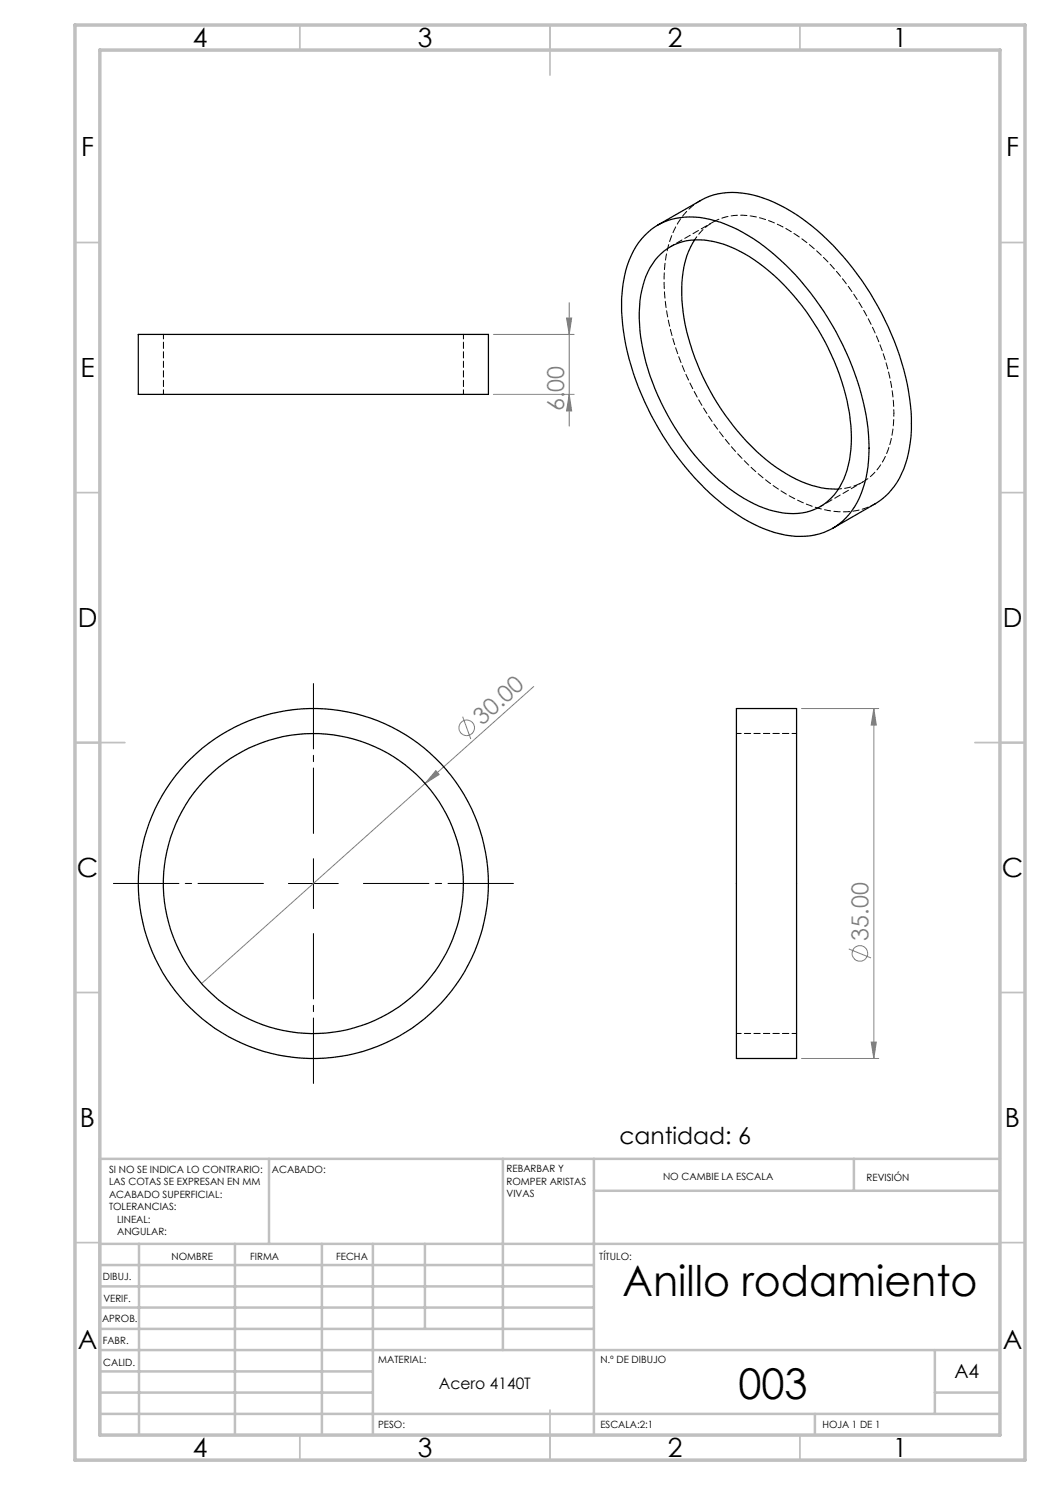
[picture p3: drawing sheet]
<svg xmlns="http://www.w3.org/2000/svg" width="210mm" height="297mm" viewBox="0 0 210 297" stroke-linecap="round" stroke-linejoin="round" font-family="sans-serif">
<g fill="none" stroke="#808080" stroke-width=".2">
<path d="M98.7 78.9h16.1M98.7 66.9h16.1M113.3 63.6h1l-.5 3.3zM113.8 78.9l.5 3.3h-1zM113.8 60.5v24.7M106.8 137.3l-66.5 59.4M87.2 154.1l.6 .8-2.8 1.8zM92.5 143.3l1.7 4.5M160.3 141.7h15.5M174.8 141.7l.5 3.3h-1.1zM174.8 141.7v70M169.8 189.8l4.4 1.8"/>
<path d="M160.3 211.7h15.5M174.2 208.4h1.1l-.5 3.3z"/>
<circle cx="93.4" cy="145.6" r="1.55"/>
<circle cx="172" cy="190.7" r="1.55"/>
</g>
<path d="M52.7 176.7h-30M62.7 166.7v-30M72.7 176.7h30M62.7 186.7v30" fill="none" stroke="#000" stroke-width=".2" stroke-dasharray="15.2 1.3 1.3 1.3" stroke-dashoffset="2.1"/>
<path d="M57.7 176.7h10M62.7 171.7v10" fill="none" stroke="#000" stroke-width=".2"/>
<g fill="none" stroke="#c0c0c0" stroke-width=".35">
<path d="M60 5v5M110 5v10M160 5v5M15 48.5h5M200 48.5h5M15 98.5h5M200 98.5h5M15 148.5h10M195 148.5h10M15 198.5h5M200 198.5h5M15 248.5h5"/>
<path d="M200 248.5h5M60 287v5M110 282v10M160 287v5"/>
</g>
<g fill="none" stroke="#c0c0c0" stroke-width=".5">
<path d="M53.8 231.8v17M100.6 231.8v38.2M118.8 231.8v55.2M118.8 238.2h81.2M170.8 231.8v6.4M200 231.8h-180v55.2M20 248.8h180M20 257.3h98.8M20 253h98.8M27.8 248.8v38.2M47 248.8v38.2M64.4 248.8v38.2"/>
<path d="M74.6 248.8v38.2M85 248.8v17M20 265.8h98.8M20 261.5h98.8M20 278.5h54.6M20 274.3h54.6M20 270h180M187 278.5h13M187 270v12.8M20 282.8h180M163 282.8v4.2"/>
</g>
<path d="M15 5h190v287h-190zM20 10h180v277h-180z" fill="none" stroke="#c0c0c0" stroke-width=".7"/>
<g fill="#808080">
<path d="M87.2 154.1l.6 .8-2.8 1.8z"/>
<path d="M113.8 78.9l.5 3.3h-1zM113.3 63.6h1l-.5 3.3z"/>
<path d="M174.8 141.7l.5 3.3h-1.1zM174.2 208.4h1.1l-.5 3.3z"/>
</g>
<g fill="none" stroke="#000" stroke-width=".25">
<path d="M128.9 47.1a12.8 12.8 0 0 1 12.1-3.4 31.4 31.4 0 0 1 15.1 8.3 57.3 57.3 0 0 1 17.5 33.7 24.7 24.7 0 0 1-2.7 15.6 12.6 12.6 0 0 1-12.7 5.9 29.5 29.5 0 0 1-15.1-7.6 57.3 57.3 0 0 1-18.4-33.3 26.6 26.6 0 0 1 2-16.1l1-1.7zM131.6 51.4a11.2 11.2 0 0 1 11.2-3.1 29.1 29.1 0 0 1 14 8.7 48.5 48.5 0 0 1 13.4 28.2 19.9 19.9 0 0 1-2.8 13 10.8 10.8 0 0 1-11.6 4.2 27 27 0 0 1-13-7.3 49.1 49.1 0 0 1-14.8-29 21.4 21.4 0 0 1 2-12.6zM131.6 45l8.5-4.9a14.7 14.7 0 0 1 12.5-.5 40 40 0 0 1 17 12.9 56.3 56.3 0 0 1 12.6 29.7 24.6 24.6 0 0 1-2.8 14.2l-1.7 2.3-1.3 1.2-9.9 5.8M138.9 48a19.5 19.5 0 0 0-2.5 12 48 48 0 0 0 13.9 29.3 28.6 28.6 0 0 0 14 8.3l3.4 .2M27.7 66.9h70v12h-70zM147.3 141.7h12v70h-12z"/>
<circle cx="62.7" cy="176.7" r="30"/>
<circle cx="62.7" cy="176.7" r="35"/>
</g>
<path d="M140.1 40.1a15.2 15.2 0 0 0-6.9 11.2 41.8 41.8 0 0 0 3.6 22.7 55 55 0 0 0 19.1 24 22.1 22.1 0 0 0 14.7 4.2l2.6-.6 1.9-.9M32.7 66.9v12M92.7 78.9v-12M159.3 146.7h-12M147.3 206.7h12" fill="none" stroke="#000" stroke-width=".2" stroke-dasharray="1.3 .6" stroke-dashoffset=".3"/>
<path d="M142.6 44.4l-8.5 4.9M178.8 82.7a45.8 45.8 0 0 0-9.9-26.4 35.3 35.3 0 0 0-15.6-12.3 12.2 12.2 0 0 0-12 1.3l-1.3 1.2-1.1 1.5M164.1 101.3l8.5-4.9" fill="none" stroke="#000" stroke-width=".2" stroke-dasharray="1.3 .6" stroke-dashoffset=".5"/>
<path d="M167.7 97.8a10.8 10.8 0 0 0 9.9-7.7l.8-3 .3-2.1 .1-2.3" fill="none" stroke="#000" stroke-width=".2" stroke-dasharray="1.3 .6" stroke-dashoffset=".7"/>
<g font-size="8.5">
<text x="124.5" y="259.3">Anillo rodamiento</text>
<text x="147.7" y="279.7">003</text>
</g>
<g font-size="5.3">
<text x="38.5" y="9.5">4</text>
<text x="83.5" y="9.5">3</text>
<text x="133.6" y="9.5">2</text>
<text x="178.6" y="9.5">1</text>
<text x="16.2" y="31.2">F</text>
<text x="201.2" y="31.2">F</text>
<text x="16.1" y="75.5">E</text>
<text x="201.1" y="75.5">E</text>
<text x="15.5" y="125.5">D</text>
<text x="200.5" y="125.5">D</text>
<text x="15.4" y="175.5">C</text>
<text x="200.4" y="175.5">C</text>
<text x="16" y="225.5">B</text>
<text x="201" y="225.5">B</text>
<text x="15.5" y="269.8">A</text>
<text x="200.5" y="269.8">A</text>
<text x="38.5" y="291.5">4</text>
<text x="83.5" y="291.5">3</text>
<text x="133.6" y="291.5">2</text>
<text x="178.6" y="291.5">1</text>
</g>
<g font-size="4.7" fill="#808080">
<text x="112.8" y="82.2" transform="rotate(-90 112.8 82.2)">6.00</text>
<text x="96.4" y="145.1" transform="rotate(-42 96.4 145.1)">30.00</text>
<text x="173.7" y="188.1" transform="rotate(-90 173.7 188.1)">35.00</text>
</g>
<text font-size="4.7" x="123.9" y="228.7">cantidad: 6</text>
<text font-size="3.9" x="190.9" y="275.5">A4</text>
<text font-size="3.2" x="87.8" y="277.9">Acero 4140T</text>
<g font-size="2">
<text x="21.8" y="234.6">SI NO SE INDICA LO CONTRARIO:</text>
<text x="21.8" y="237.1">LAS COTAS SE EXPRESAN EN MM</text>
<text x="21.8" y="239.6">ACABADO SUPERFICIAL:</text>
<text x="54.4" y="234.6">ACABADO:</text>
<text x="101.3" y="234.5">REBARBAR Y</text>
<text x="101.3" y="237">ROMPER ARISTAS</text>
<text x="101.3" y="239.5">VIVAS</text>
<text x="132.6" y="236">NO CAMBIE LA ESCALA</text>
<text x="173.3" y="236.2">REVISIÓN</text>
<text x="21.8" y="242.1">TOLERANCIAS:</text>
<text x="23.4" y="244.6">LINEAL:</text>
<text x="23.4" y="247.1">ANGULAR:</text>
<text x="34.3" y="252">NOMBRE</text>
<text x="50" y="251.9">FIRMA</text>
<text x="67.2" y="251.9">FECHA</text>
<text x="119.9" y="251.9">TÍTULO:</text>
<text x="20.6" y="256.1">DIBUJ.</text>
<text x="20.7" y="260.3">VERIF.</text>
<text x="20.4" y="264.4">APROB.</text>
<text x="20.5" y="268.8">FABR.</text>
<text x="20.7" y="273.1">CALID.</text>
<text x="75.6" y="272.5">MATERIAL:</text>
<text x="120.1" y="272.5">N.º DE DIBUJO</text>
<text x="75.6" y="285.5">PESO:</text>
<text x="120.1" y="285.6">ESCALA:2:1</text>
<text x="164.5" y="285.6">HOJA 1 DE 1</text>
</g>
</svg>
